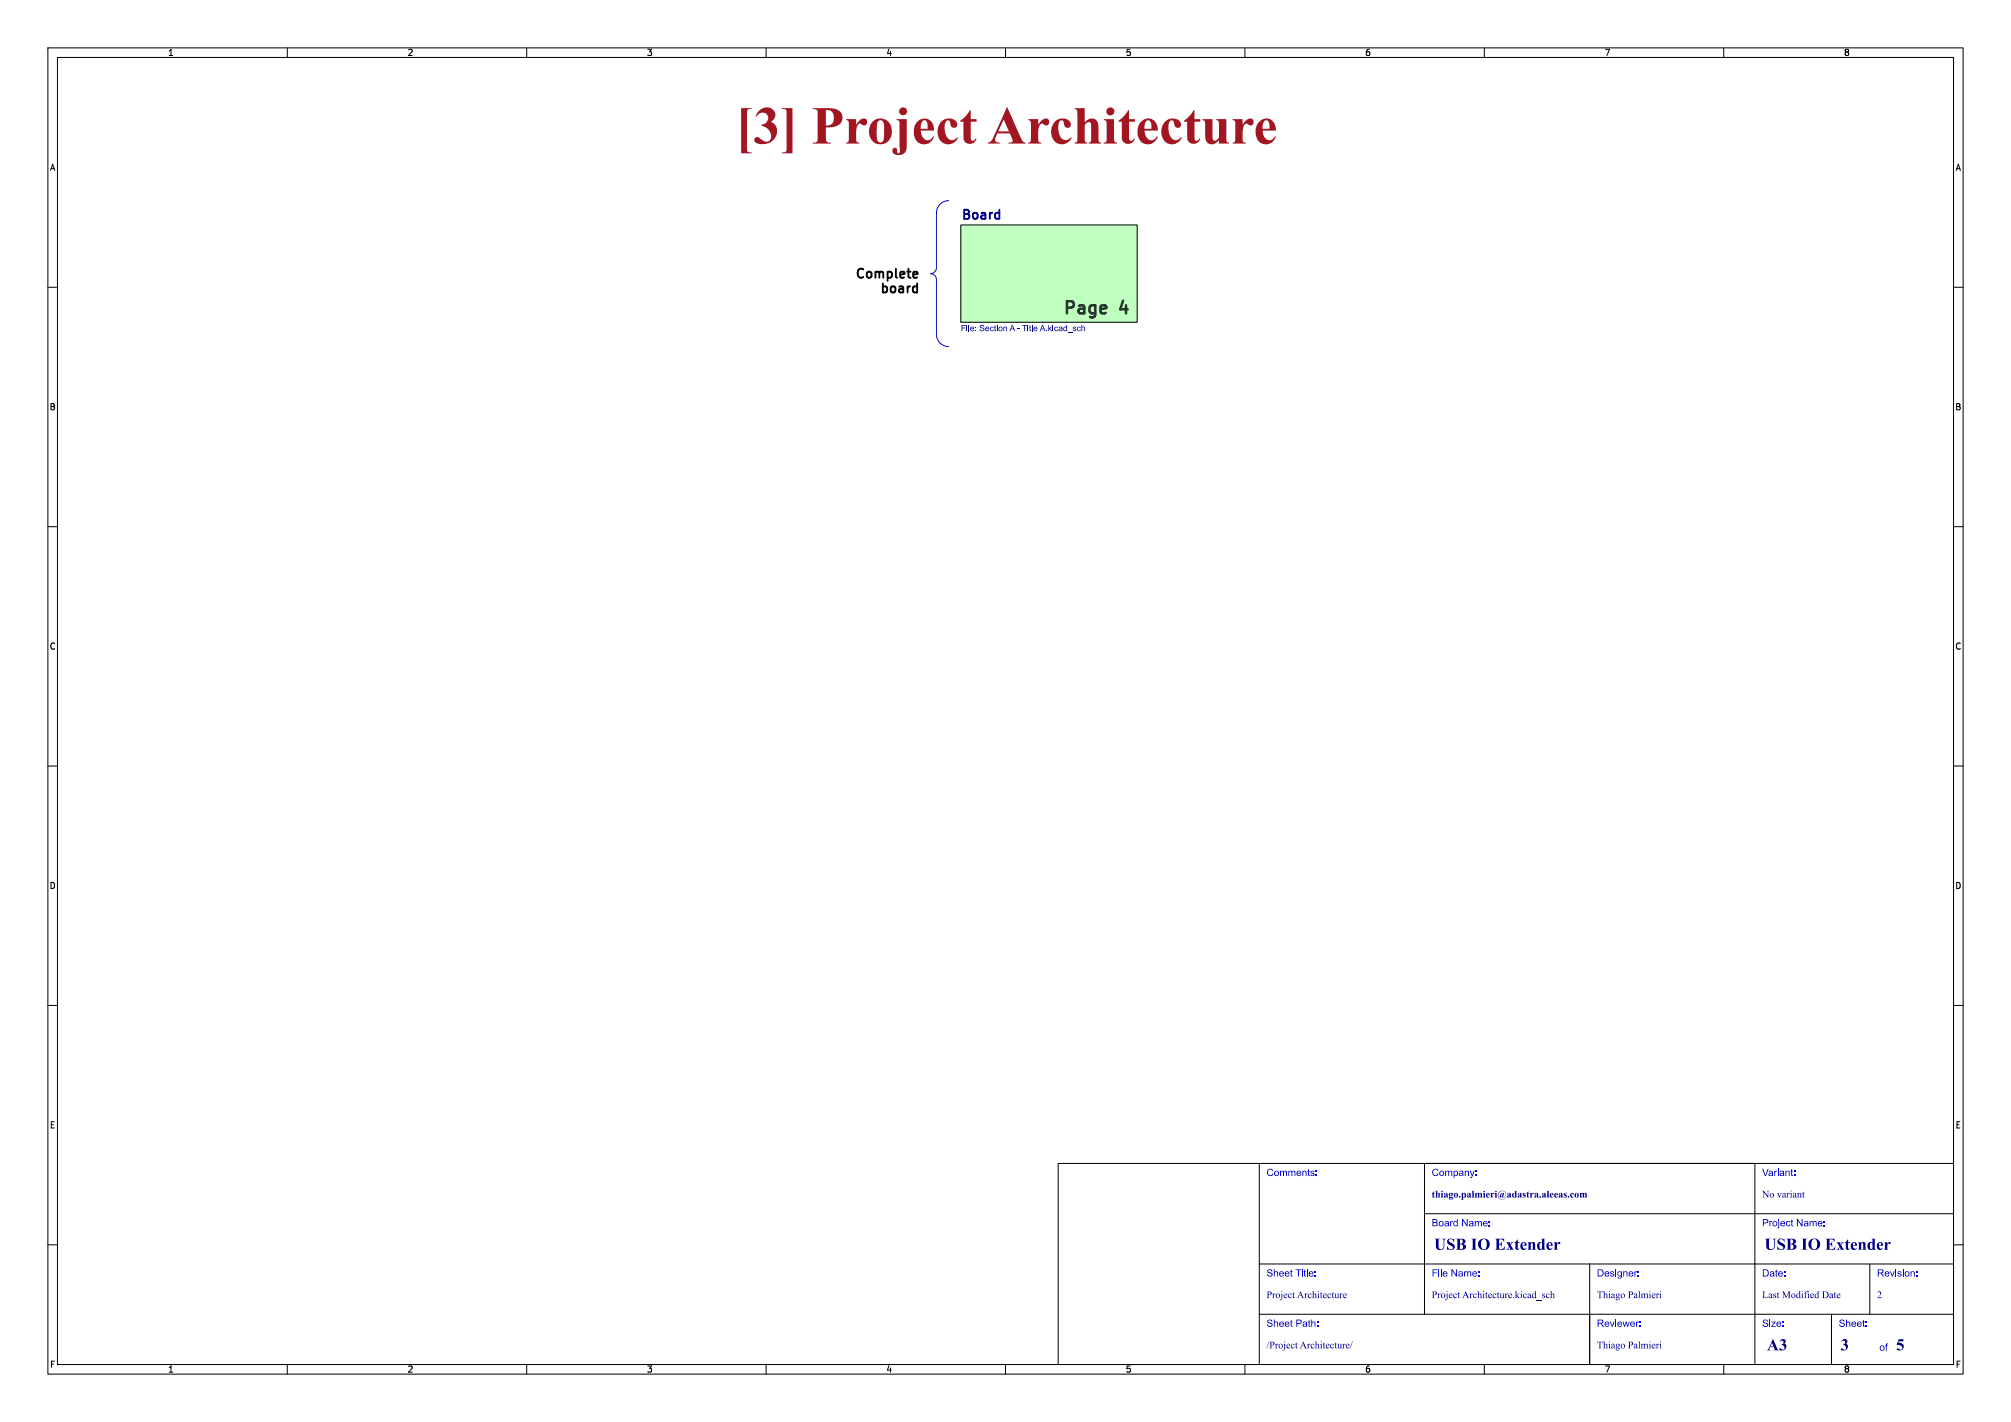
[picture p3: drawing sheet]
<svg xmlns="http://www.w3.org/2000/svg" width="420mm" height="297mm" viewBox="0 0 420 297" stroke-linecap="round" stroke-linejoin="round" font-family="sans-serif">
<g fill="none" stroke="#000" stroke-width=".21">
<path d="M10 10h400v277h-400zM12 12h396v273h-396zM60 10v2M110 10v2M160 10v2M210 10v2M260 10v2M310 10v2M360 10v2M200.7 47h36.8v20.3h-36.8zM10 60h2M408 60h2"/>
<path d="M10 110h2M408 110h2M10 160h2M408 160h2M10 210h2M408 210h2M263 243v42M297.5 253.5h110.5M297.5 243v31.5M366.5 243v42M408 243h-187v42M10 260h2"/>
<path d="M263 274.5h145M263 264h145M332 264v21M382.5 274.5v10.5M390.5 264v10.5M408 260h2M60 285v2M110 285v2M160 285v2M210 285v2M260 285v2M310 285v2"/>
<path d="M360 285v2"/>
</g>
<path d="M200.7 47h36.8v20.3h-36.8z" fill="#bfffbf" stroke="#bfffbf" stroke-width=".21"/>
<g fill="#000084">
<path d="M200.8 67.9h.9v.1h-.7v.4h.6v.2h-.6v.6h-.2z"/>
<path d="M201.9 67.9h.1v.2h-.1z"/>
<path d="M202.3 67.9h.1v1.3h-.1z"/>
<path d="M204.7 68l.6-.1 .3 .3-.2 .1a.27 .27 0 0 0-.3-.4 .27 .27 0 0 0-.1 .5h.1a.43 .43 0 0 1 .5 .6 .43 .43 0 0 1-.8 .1l-.2-.3 .1-.1a.31 .31 0 0 0 .4 .3 .31 .31 0 0 0 .3-.3l-.7-.3z"/>
<path d="M207.7 68l.2-.1v.3h.1l-.1 .2v.5l.2 .3-.4-.1v-.7h-.1z"/>
<path d="M208.2 67.9h.1v.2h-.1z"/>
<path d="M211.3 67.9h.2l.5 1.3h-.2l-.1-.4h-.6l-.1 .4h-.2l.2-.6h.6l-.2-.6-.2 .6h-.2z"/>
<path d="M213.5 67.9h1v.1h-.4v1.2h-.2v-1.2h-.4z"/>
<path d="M214.6 67.9h.2v.2h-.2z"/>
<path d="M215 68l.2-.1v.3h.1l-.1 .2v.5l.2 .3-.4-.1v-.7h-.1z"/>
<path d="M215.5 67.9h.1v1.3h-.1z"/>
<path d="M217.6 67.9h.2l.5 1.3h-.2l-.1-.4h-.5l-.2 .4h-.2l.2-.6h.6l-.2-.6-.2 .6h-.2z"/>
<path d="M218.9 67.9h.2v.7l.4-.4h.2l-.4 .4 .4 .6h-.2l-.3-.5-.1 .5h-.2z"/>
<path d="M219.8 67.9h.2v.2h-.2z"/>
<path d="M222.2 68.3l.2-.1 .3 .1v-.4h.1v1.3l-.1-.2-.5 .1-.1-.3 .1-.1a.3 .3 0 0 0 .4 .3 .3 .3 0 0 0 .1-.5l-.3-.1-.2 .3h-.2z"/>
<path d="M225.9 67.9h.1v.4l.3-.1 .3 .2v.8h-.1l-.1-.7-.1-.1-.3 .1v.7h-.1z"/>
</g>
<path d="M198.1 41.9a2.54 2.54 0 0 0-2.5 2.6v11.4a1.28 1.28 0 0 1-1.3 1.3 1.28 1.28 0 0 1 1.3 1.2v11.5a2.56 2.56 0 0 0 2.5 2.5" fill="none" stroke="#0000c2" stroke-width=".21"/>
<path d="M180.3 56.3l-.1-.1a.69 .69 0 0 0-.9 .2M184.4 59.2v1.9M187.1 56.1v1.6M189.7 56.1v1.6M191 56.7l.5 .1 .1 .4-.9 .2M191.5 57.9l-.5 .1M191.5 59.2v1.9" fill="none" stroke="#000" stroke-width=".38"/>
<text font-size="11.1" fill="#a21622" x="153.6" y="32.9">[3] ProjectArchitecture</text>
<g font-size="3.5" fill="#143c28">
<text x="221.5" y="65.8">Page</text>
<text x="233.8" y="65.8">4</text>
</g>
<g font-size="3.5" fill="#00007f">
<text x="299.5" y="261.9">USBIO Extender</text>
<text x="368.5" y="261.9">USBIO Extender</text>
<text x="369" y="282.9">A3</text>
<text x="384.4" y="282.9">3</text>
<text x="396" y="282.9">5</text>
</g>
<text font-size="2.7" fill="#000084" x="200.7" y="46">Board</text>
<g font-size="2.7">
<text x="178.2" y="59.1">Complete</text>
<text x="183.4" y="62.2">board</text>
</g>
<g font-size="2.1" fill="#00f">
<text x="264.5" y="246.2">Comments:</text>
<text x="299" y="246.2">Company:</text>
<text x="368" y="246.2">Variant:</text>
<text x="299" y="256.7">Board Name:</text>
<text x="368" y="256.7">Project Name:</text>
<text x="264.5" y="267.2">Sheet Title:</text>
<text x="299" y="267.2">File Name:</text>
<text x="333.5" y="267.2">Designer:</text>
<text x="368" y="267.2">Date:</text>
<text x="392" y="267.2">Revision:</text>
<text x="264.5" y="277.7">Sheet Path:</text>
<text x="333.5" y="277.7">Reviewer:</text>
<text x="368" y="277.7">Size:</text>
<text x="384" y="277.7">Sheet:</text>
<text x="392.5" y="282.7">of</text>
</g>
<g font-size="2.1" fill="#00007f">
<text x="299" y="250.7">thiago.palmieri@adastra.aleeas.com</text>
<text x="368" y="250.7">No variant</text>
<text x="264.5" y="271.7">ProjectArchitecture</text>
<text x="299" y="271.7">ProjectArchitecture.kicad_sch</text>
<text x="333.5" y="271.7">ThiagoPalmieri</text>
<text x="368" y="271.7">LastModified Date</text>
<text x="392" y="271.7">2</text>
<text x="264.5" y="282.2">/ProjectArchitecture/</text>
<text x="333.5" y="282.2">ThiagoPalmieri</text>
</g>
<g font-size="1.8">
<text x="35" y="11.9">1</text>
<text x="85" y="11.9">2</text>
<text x="135" y="11.9">3</text>
<text x="185" y="11.9">4</text>
<text x="235" y="11.9">5</text>
<text x="285" y="11.9">6</text>
<text x="335" y="11.9">7</text>
<text x="385" y="11.9">8</text>
<text x="10.3" y="35.9">A</text>
<text x="408.3" y="35.9">A</text>
<text x="10.3" y="85.9">B</text>
<text x="408.2" y="85.9">B</text>
<text x="10.3" y="135.9">C</text>
<text x="408.2" y="135.9">C</text>
<text x="10.3" y="185.9">D</text>
<text x="408.2" y="185.9">D</text>
<text x="10.3" y="235.9">E</text>
<text x="408.3" y="235.9">E</text>
<text x="10.3" y="285.9">F</text>
<text x="35" y="286.9">1</text>
<text x="85" y="286.9">2</text>
<text x="135" y="286.9">3</text>
<text x="185" y="286.9">4</text>
<text x="235" y="286.9">5</text>
<text x="285" y="286.9">6</text>
<text x="335" y="286.9">7</text>
<text x="385" y="286.9">8</text>
<text x="408.3" y="285.9">F</text>
</g>
<text font-size="1.8" fill="#000084" x="200.7" y="69.9">File: Section A - Title A.kicad_sch</text>
</svg>
